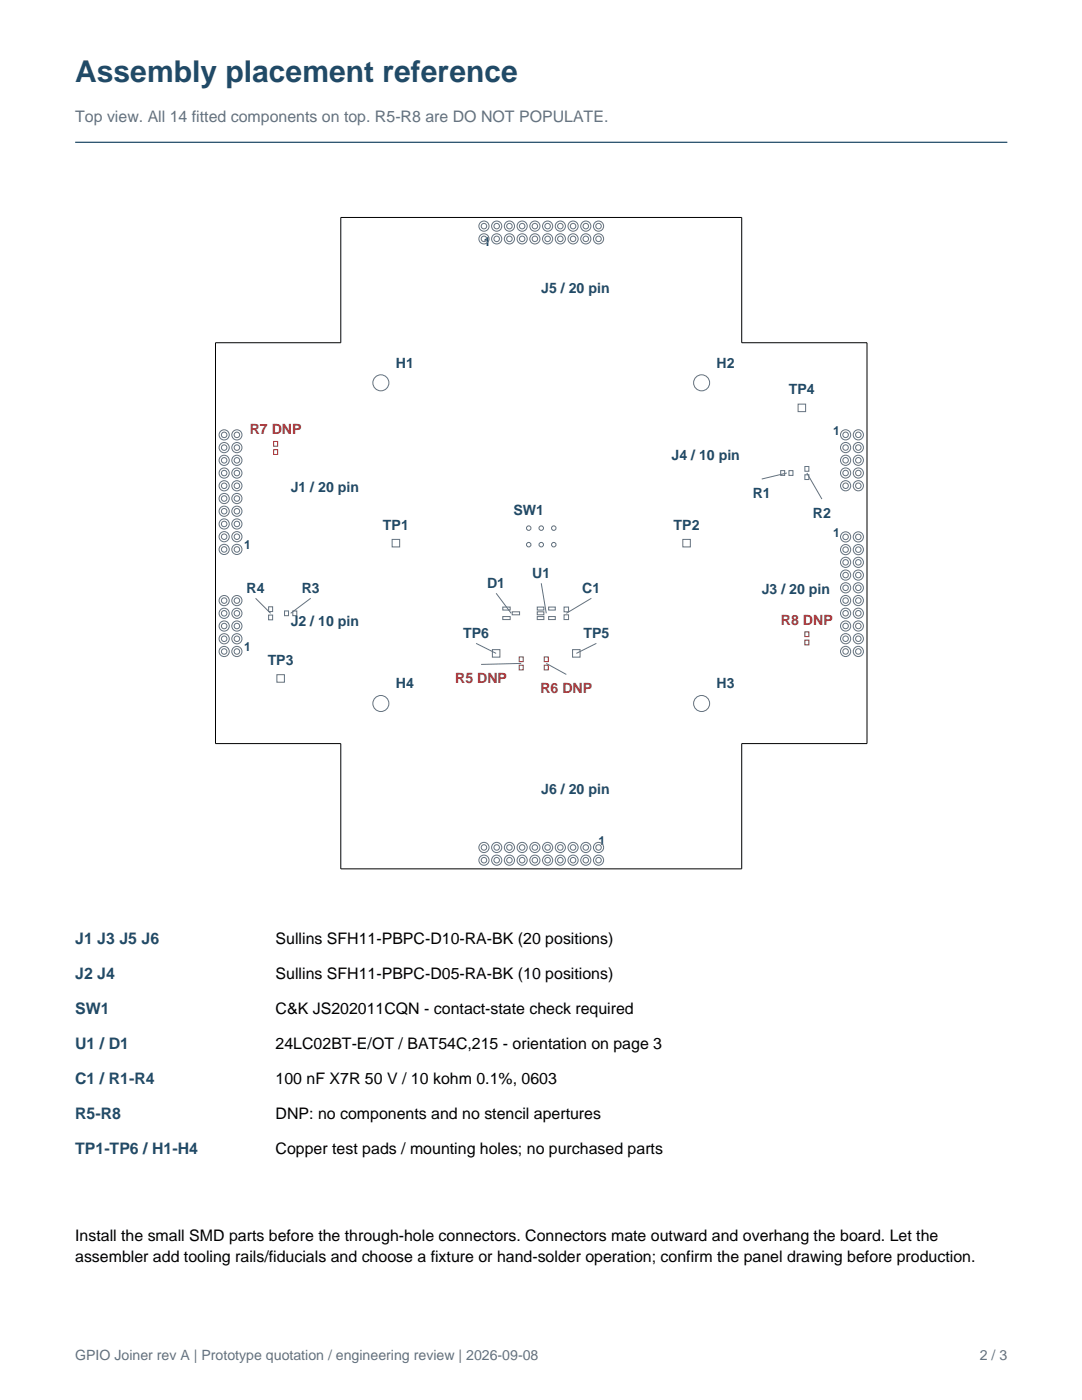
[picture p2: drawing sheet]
<svg xmlns="http://www.w3.org/2000/svg" width="216mm" height="279mm" viewBox="0 0 216 279" stroke-linecap="round" stroke-linejoin="round" font-family="sans-serif">
<path d="M15 28.4h186" fill="none" stroke="#204a67" stroke-width=".25"/>
<path d="M68 43.4h80v25h25v80h-25v25h-80v-25h-25v-80h25z" fill="none" stroke="#000" stroke-width=".2"/>
<path d="M54.6 89.8h.8v.9h-.8zM54.6 88.1h.8v.9h-.8zM103.6 132.7h.8v1h-.8zM103.6 131.1h.8v1h-.8zM108.6 132.7h.8v1h-.8zM108.6 131.1h.8v1h-.8zM160.6 127.8h.8v.9h-.8zM160.6 126.1h.8v.9h-.8z" fill="none" stroke="#a83438" stroke-width=".2"/>
<g fill="none" stroke="#64717e" stroke-width=".2">
<path d="M155.8 93.9h.8v1h-.8zM157 94.4l-5 1.2M157.4 93.9h.8v1h-.8zM159.2 80.6h1.5v1.5h-1.5zM160.6 94.7h.8v1h-.8zM160.6 93.1h.8v.9h-.8zM161 94.4l3 5.2M51 119.4l3 3M62 119.4l-4 3M78.2 107.7h1.5v1.5h-1.5zM99 118.4l3 4M108 116.4l1 6"/>
<path d="M118 119.4l-5 3M136.3 107.7h1.5v1.5h-1.5zM53.6 122.8h.8v.9h-.8zM53.6 121.1h.8v1h-.8zM55.3 134.6h1.5v1.6h-1.5zM56.8 121.9h.8v1h-.8zM58.4 121.9h.8v1h-.8zM95 128.4l4 2M98.2 129.6h1.5v1.6h-1.5zM100.3 121.2h1.5v.5h-1.5zM100.3 123h1.5v.6h-1.5zM102.2 122.1h1.5v.6h-1.5z"/>
<path d="M104 132.4l-8 .2M107.2 121.2h1.3v.5h-1.3zM107.2 122.1h1.3v.6h-1.3zM107.2 123h1.3v.6h-1.3zM109 132.4l4 2.2M109.5 123h1.3v.6h-1.3zM109.5 121.2h1.3v.5h-1.3zM112.6 122.7h.9v.9h-.9zM112.6 121.1h.9v1h-.9zM114.3 129.6h1.5v1.6h-1.5zM119 128.4l-4 2"/>
<circle cx="96.6" cy="45.1" r="1.02"/>
<circle cx="96.6" cy="47.7" r="1.02"/>
<circle cx="96.6" cy="47.7" r=".55"/>
<circle cx="96.6" cy="45.1" r=".55"/>
<circle cx="99.1" cy="45.1" r="1.02"/>
<circle cx="99.1" cy="47.7" r="1.02"/>
<circle cx="99.1" cy="47.7" r=".55"/>
<circle cx="99.1" cy="45.1" r=".55"/>
<circle cx="101.6" cy="45.1" r="1.02"/>
<circle cx="101.6" cy="47.7" r="1.02"/>
<circle cx="101.6" cy="47.7" r=".55"/>
<circle cx="101.6" cy="45.1" r=".55"/>
<circle cx="104.2" cy="45.1" r="1.02"/>
<circle cx="104.2" cy="47.7" r="1.02"/>
<circle cx="104.2" cy="47.7" r=".55"/>
<circle cx="104.2" cy="45.1" r=".55"/>
<circle cx="106.7" cy="45.1" r="1.02"/>
<circle cx="106.7" cy="47.7" r="1.02"/>
<circle cx="106.7" cy="47.7" r=".55"/>
<circle cx="106.7" cy="45.1" r=".55"/>
<circle cx="109.3" cy="45.1" r="1.02"/>
<circle cx="109.3" cy="47.7" r="1.02"/>
<circle cx="109.3" cy="47.7" r=".55"/>
<circle cx="109.3" cy="45.1" r=".55"/>
<circle cx="111.8" cy="45.1" r="1.02"/>
<circle cx="111.8" cy="47.7" r="1.02"/>
<circle cx="111.8" cy="47.7" r=".55"/>
<circle cx="111.8" cy="45.1" r=".55"/>
<circle cx="114.3" cy="45.1" r="1.02"/>
<circle cx="114.3" cy="47.7" r="1.02"/>
<circle cx="114.3" cy="47.7" r=".55"/>
<circle cx="114.3" cy="45.1" r=".55"/>
<circle cx="116.9" cy="45.1" r="1.02"/>
<circle cx="116.9" cy="47.7" r="1.02"/>
<circle cx="116.9" cy="47.7" r=".55"/>
<circle cx="116.9" cy="45.1" r=".55"/>
<circle cx="119.4" cy="45.1" r="1.02"/>
<circle cx="119.4" cy="47.7" r="1.02"/>
<circle cx="119.4" cy="47.7" r=".55"/>
<circle cx="119.4" cy="45.1" r=".55"/>
<circle cx="76" cy="76.4" r="1.6"/>
<circle cx="140" cy="76.4" r="1.6"/>
<circle cx="44.7" cy="91.9" r="1.02"/>
<circle cx="44.7" cy="96.9" r="1.02"/>
<circle cx="44.7" cy="86.8" r="1.02"/>
<circle cx="44.7" cy="94.4" r="1.02"/>
<circle cx="44.7" cy="99.5" r="1.02"/>
<circle cx="44.7" cy="89.3" r="1.02"/>
<circle cx="44.7" cy="91.9" r=".55"/>
<circle cx="44.7" cy="86.8" r=".55"/>
<circle cx="44.7" cy="89.3" r=".55"/>
<circle cx="44.7" cy="99.5" r=".55"/>
<circle cx="44.7" cy="94.4" r=".55"/>
<circle cx="44.7" cy="97" r=".55"/>
<circle cx="47.3" cy="91.9" r="1.02"/>
<circle cx="47.3" cy="96.9" r="1.02"/>
<circle cx="47.3" cy="86.8" r="1.02"/>
<circle cx="47.3" cy="94.4" r="1.02"/>
<circle cx="47.3" cy="99.5" r="1.02"/>
<circle cx="47.3" cy="89.3" r="1.02"/>
<circle cx="47.3" cy="89.3" r=".55"/>
<circle cx="47.3" cy="86.8" r=".55"/>
<circle cx="47.3" cy="91.9" r=".55"/>
<circle cx="47.3" cy="99.5" r=".55"/>
<circle cx="47.3" cy="94.4" r=".55"/>
<circle cx="47.3" cy="97" r=".55"/>
<circle cx="168.7" cy="94.4" r=".55"/>
<circle cx="168.7" cy="86.8" r=".55"/>
<circle cx="168.7" cy="96.9" r=".55"/>
<circle cx="168.7" cy="91.9" r=".55"/>
<circle cx="168.7" cy="89.3" r=".55"/>
<circle cx="168.7" cy="89.3" r="1.02"/>
<circle cx="168.7" cy="86.8" r="1.02"/>
<circle cx="168.7" cy="94.4" r="1.02"/>
<circle cx="168.7" cy="96.9" r="1.02"/>
<circle cx="168.7" cy="91.9" r="1.02"/>
<circle cx="171.3" cy="96.9" r=".55"/>
<circle cx="171.3" cy="86.8" r=".55"/>
<circle cx="171.3" cy="94.4" r=".55"/>
<circle cx="171.3" cy="91.9" r=".55"/>
<circle cx="171.3" cy="89.3" r=".55"/>
<circle cx="171.3" cy="89.3" r="1.02"/>
<circle cx="171.3" cy="94.4" r="1.02"/>
<circle cx="171.3" cy="96.9" r="1.02"/>
<circle cx="171.3" cy="86.8" r="1.02"/>
<circle cx="171.3" cy="91.9" r="1.02"/>
<circle cx="44.7" cy="107.1" r="1.02"/>
<circle cx="44.7" cy="102" r="1.02"/>
<circle cx="44.7" cy="109.6" r="1.02"/>
<circle cx="44.7" cy="104.6" r="1.02"/>
<circle cx="44.7" cy="119.9" r="1.02"/>
<circle cx="44.7" cy="102" r=".55"/>
<circle cx="44.7" cy="109.6" r=".55"/>
<circle cx="44.7" cy="104.6" r=".55"/>
<circle cx="44.7" cy="107.1" r=".55"/>
<circle cx="44.7" cy="119.9" r=".55"/>
<circle cx="47.3" cy="107.1" r="1.02"/>
<circle cx="47.3" cy="102" r="1.02"/>
<circle cx="47.3" cy="109.6" r="1.02"/>
<circle cx="47.3" cy="104.6" r="1.02"/>
<circle cx="47.3" cy="119.9" r="1.02"/>
<circle cx="47.3" cy="102" r=".55"/>
<circle cx="47.3" cy="104.6" r=".55"/>
<circle cx="47.3" cy="109.6" r=".55"/>
<circle cx="47.3" cy="107.1" r=".55"/>
<circle cx="47.3" cy="119.9" r=".55"/>
<circle cx="105.5" cy="108.7" r=".45"/>
<circle cx="105.5" cy="105.4" r=".45"/>
<circle cx="108" cy="108.7" r=".45"/>
<circle cx="108" cy="105.4" r=".45"/>
<circle cx="110.5" cy="108.7" r=".45"/>
<circle cx="110.5" cy="105.4" r=".45"/>
<circle cx="168.7" cy="117.3" r=".55"/>
<circle cx="168.7" cy="119.8" r=".55"/>
<circle cx="168.7" cy="109.7" r=".55"/>
<circle cx="168.7" cy="114.8" r=".55"/>
<circle cx="168.7" cy="107.1" r=".55"/>
<circle cx="168.7" cy="112.2" r=".55"/>
<circle cx="168.7" cy="107.1" r="1.02"/>
<circle cx="168.7" cy="112.2" r="1.02"/>
<circle cx="168.7" cy="114.8" r="1.02"/>
<circle cx="168.7" cy="119.8" r="1.02"/>
<circle cx="168.7" cy="109.7" r="1.02"/>
<circle cx="168.7" cy="117.3" r="1.02"/>
<circle cx="171.3" cy="117.3" r=".55"/>
<circle cx="171.3" cy="114.8" r=".55"/>
<circle cx="171.3" cy="109.7" r=".55"/>
<circle cx="171.3" cy="119.8" r=".55"/>
<circle cx="171.3" cy="107.1" r=".55"/>
<circle cx="171.3" cy="112.2" r=".55"/>
<circle cx="171.3" cy="112.2" r="1.02"/>
<circle cx="171.3" cy="114.8" r="1.02"/>
<circle cx="171.3" cy="119.8" r="1.02"/>
<circle cx="171.3" cy="107.1" r="1.02"/>
<circle cx="171.3" cy="109.7" r="1.02"/>
<circle cx="171.3" cy="117.3" r="1.02"/>
<circle cx="44.7" cy="122.4" r="1.02"/>
<circle cx="44.7" cy="130" r="1.02"/>
<circle cx="44.7" cy="127.5" r="1.02"/>
<circle cx="44.7" cy="124.9" r="1.02"/>
<circle cx="44.7" cy="124.9" r=".55"/>
<circle cx="44.7" cy="130" r=".55"/>
<circle cx="44.7" cy="127.5" r=".55"/>
<circle cx="44.7" cy="122.4" r=".55"/>
<circle cx="47.3" cy="127.5" r="1.02"/>
<circle cx="47.3" cy="130" r="1.02"/>
<circle cx="47.3" cy="122.4" r="1.02"/>
<circle cx="47.3" cy="124.9" r="1.02"/>
<circle cx="47.3" cy="124.9" r=".55"/>
<circle cx="47.3" cy="130" r=".55"/>
<circle cx="47.3" cy="127.5" r=".55"/>
<circle cx="47.3" cy="122.4" r=".55"/>
<circle cx="168.7" cy="130" r=".55"/>
<circle cx="168.7" cy="122.4" r=".55"/>
<circle cx="168.7" cy="127.5" r=".55"/>
<circle cx="168.7" cy="124.9" r=".55"/>
<circle cx="168.7" cy="124.9" r="1.02"/>
<circle cx="168.7" cy="127.5" r="1.02"/>
<circle cx="168.7" cy="122.4" r="1.02"/>
<circle cx="168.7" cy="130" r="1.02"/>
<circle cx="171.3" cy="130" r=".55"/>
<circle cx="171.3" cy="122.4" r=".55"/>
<circle cx="171.3" cy="127.5" r=".55"/>
<circle cx="171.3" cy="124.9" r=".55"/>
<circle cx="171.3" cy="124.9" r="1.02"/>
<circle cx="171.3" cy="127.5" r="1.02"/>
<circle cx="171.3" cy="122.4" r="1.02"/>
<circle cx="171.3" cy="130" r="1.02"/>
<circle cx="76" cy="140.4" r="1.6"/>
<circle cx="140" cy="140.4" r="1.6"/>
<circle cx="96.6" cy="171.7" r="1.02"/>
<circle cx="96.6" cy="169.1" r="1.02"/>
<circle cx="96.6" cy="169.1" r=".55"/>
<circle cx="96.6" cy="171.7" r=".55"/>
<circle cx="99.1" cy="171.7" r="1.02"/>
<circle cx="99.1" cy="169.1" r="1.02"/>
<circle cx="99.1" cy="169.1" r=".55"/>
<circle cx="99.1" cy="171.7" r=".55"/>
<circle cx="101.6" cy="171.7" r="1.02"/>
<circle cx="101.6" cy="169.1" r="1.02"/>
<circle cx="101.6" cy="169.1" r=".55"/>
<circle cx="101.6" cy="171.7" r=".55"/>
<circle cx="104.2" cy="171.7" r="1.02"/>
<circle cx="104.2" cy="169.1" r="1.02"/>
<circle cx="104.2" cy="169.1" r=".55"/>
<circle cx="104.2" cy="171.7" r=".55"/>
<circle cx="106.7" cy="171.7" r="1.02"/>
<circle cx="106.7" cy="169.1" r="1.02"/>
<circle cx="106.7" cy="169.1" r=".55"/>
<circle cx="106.7" cy="171.7" r=".55"/>
<circle cx="109.3" cy="171.7" r="1.02"/>
<circle cx="109.3" cy="169.1" r="1.02"/>
<circle cx="109.3" cy="169.1" r=".55"/>
<circle cx="109.3" cy="171.7" r=".55"/>
<circle cx="111.8" cy="171.7" r="1.02"/>
<circle cx="111.8" cy="169.1" r="1.02"/>
<circle cx="111.8" cy="169.1" r=".55"/>
<circle cx="111.8" cy="171.7" r=".55"/>
<circle cx="114.3" cy="171.7" r="1.02"/>
<circle cx="114.3" cy="169.1" r="1.02"/>
<circle cx="114.3" cy="169.1" r=".55"/>
<circle cx="114.3" cy="171.7" r=".55"/>
<circle cx="116.9" cy="171.7" r="1.02"/>
<circle cx="116.9" cy="169.1" r="1.02"/>
<circle cx="116.9" cy="169.1" r=".55"/>
<circle cx="116.9" cy="171.7" r=".55"/>
<circle cx="119.4" cy="171.7" r="1.02"/>
<circle cx="119.4" cy="169.1" r="1.02"/>
<circle cx="119.4" cy="169.1" r=".55"/>
<circle cx="119.4" cy="171.7" r=".55"/>
</g>
<text font-size="6" fill="#204a67" x="15" y="16.4">Assembly placement reference</text>
<text font-size="3.2" fill="#64717e" x="15" y="24.4">Top view. All 14 fitted components on top. R5-R8 are DO NOT POPULATE.</text>
<g font-size="3.2" fill="#204a67">
<text x="15" y="188.4">J1 J3 J5 J6</text>
<text x="15" y="195.4">J2 J4</text>
<text x="15" y="202.4">SW1</text>
<text x="15" y="209.4">U1 / D1</text>
<text x="15" y="216.4">C1 / R1-R4</text>
<text x="15" y="223.4">R5-R8</text>
<text x="15" y="230.4">TP1-TP6 / H1-H4</text>
</g>
<g font-size="3.2">
<text x="55" y="188.4">Sullins SFH11-PBPC-D10-RA-BK (20 positions)</text>
<text x="55" y="195.4">Sullins SFH11-PBPC-D05-RA-BK (10 positions)</text>
<text x="55" y="202.4">C&amp;K JS202011CQN - contact-state check required</text>
<text x="55" y="209.4">24LC02BT-E/OT / BAT54C,215 - orientation on page 3</text>
<text x="55" y="216.4">100 nF X7R 50 V / 10 kohm 0.1%, 0603</text>
<text x="55" y="223.4">DNP: no components and no stencil apertures</text>
<text x="55" y="230.4">Copper test pads / mounting holes; no purchased parts</text>
<text x="15" y="247.6">Install the small SMD parts before the through-hole connectors. Connectors mate outward and overhang the board. Let the</text>
<text x="15" y="251.8">assembler add tooling rails/fiducials and choose a fixture or hand-solder operation; confirm the panel drawing before production.</text>
</g>
<g font-size="2.8" fill="#204a67">
<text x="108" y="58.4">J5 / 20 pin</text>
<text x="79" y="73.4">H1</text>
<text x="143" y="73.4">H2</text>
<text x="157.4" y="78.7">TP4</text>
<text x="134" y="91.9">J4 / 10 pin</text>
<text x="58" y="98.2">J1 / 20 pin</text>
<text x="150.2" y="99.4">R1</text>
<text x="76.4" y="105.7">TP1</text>
<text x="102.4" y="102.7">SW1</text>
<text x="134.4" y="105.7">TP2</text>
<text x="162.2" y="103.4">R2</text>
<text x="49.2" y="118.4">R4</text>
<text x="60.2" y="118.4">R3</text>
<text x="97.2" y="117.4">D1</text>
<text x="106.2" y="115.4">U1</text>
<text x="116.2" y="118.4">C1</text>
<text x="152" y="118.6">J3 / 20 pin</text>
<text x="58" y="124.9">J2 / 10 pin</text>
<text x="92.4" y="127.4">TP6</text>
<text x="116.4" y="127.4">TP5</text>
<text x="53.4" y="132.7">TP3</text>
<text x="79" y="137.4">H4</text>
<text x="143" y="137.4">H3</text>
<text x="108" y="158.4">J6 / 20 pin</text>
</g>
<g font-size="2.8" fill="#a83438">
<text x="49.8" y="86.7">R7 DNP</text>
<text x="155.8" y="124.7">R8 DNP</text>
<text x="90.8" y="136.4">R5 DNP</text>
<text x="107.8" y="138.4">R6 DNP</text>
</g>
<g font-size="2.8" fill="#64717e">
<text x="15" y="271.4">GPIO Joiner rev A | Prototype quotation / engineering review | 2026-09-08</text>
<text x="195.5" y="271.4">2 / 3</text>
</g>
<g font-size="2.5" fill="#204a67">
<text x="96.6" y="49.1">1</text>
<text x="166.3" y="86.8">1</text>
<text x="166.3" y="107.2">1</text>
<text x="48.7" y="109.7">1</text>
<text x="48.7" y="130">1</text>
<text x="119.4" y="168.7">1</text>
</g>
</svg>
